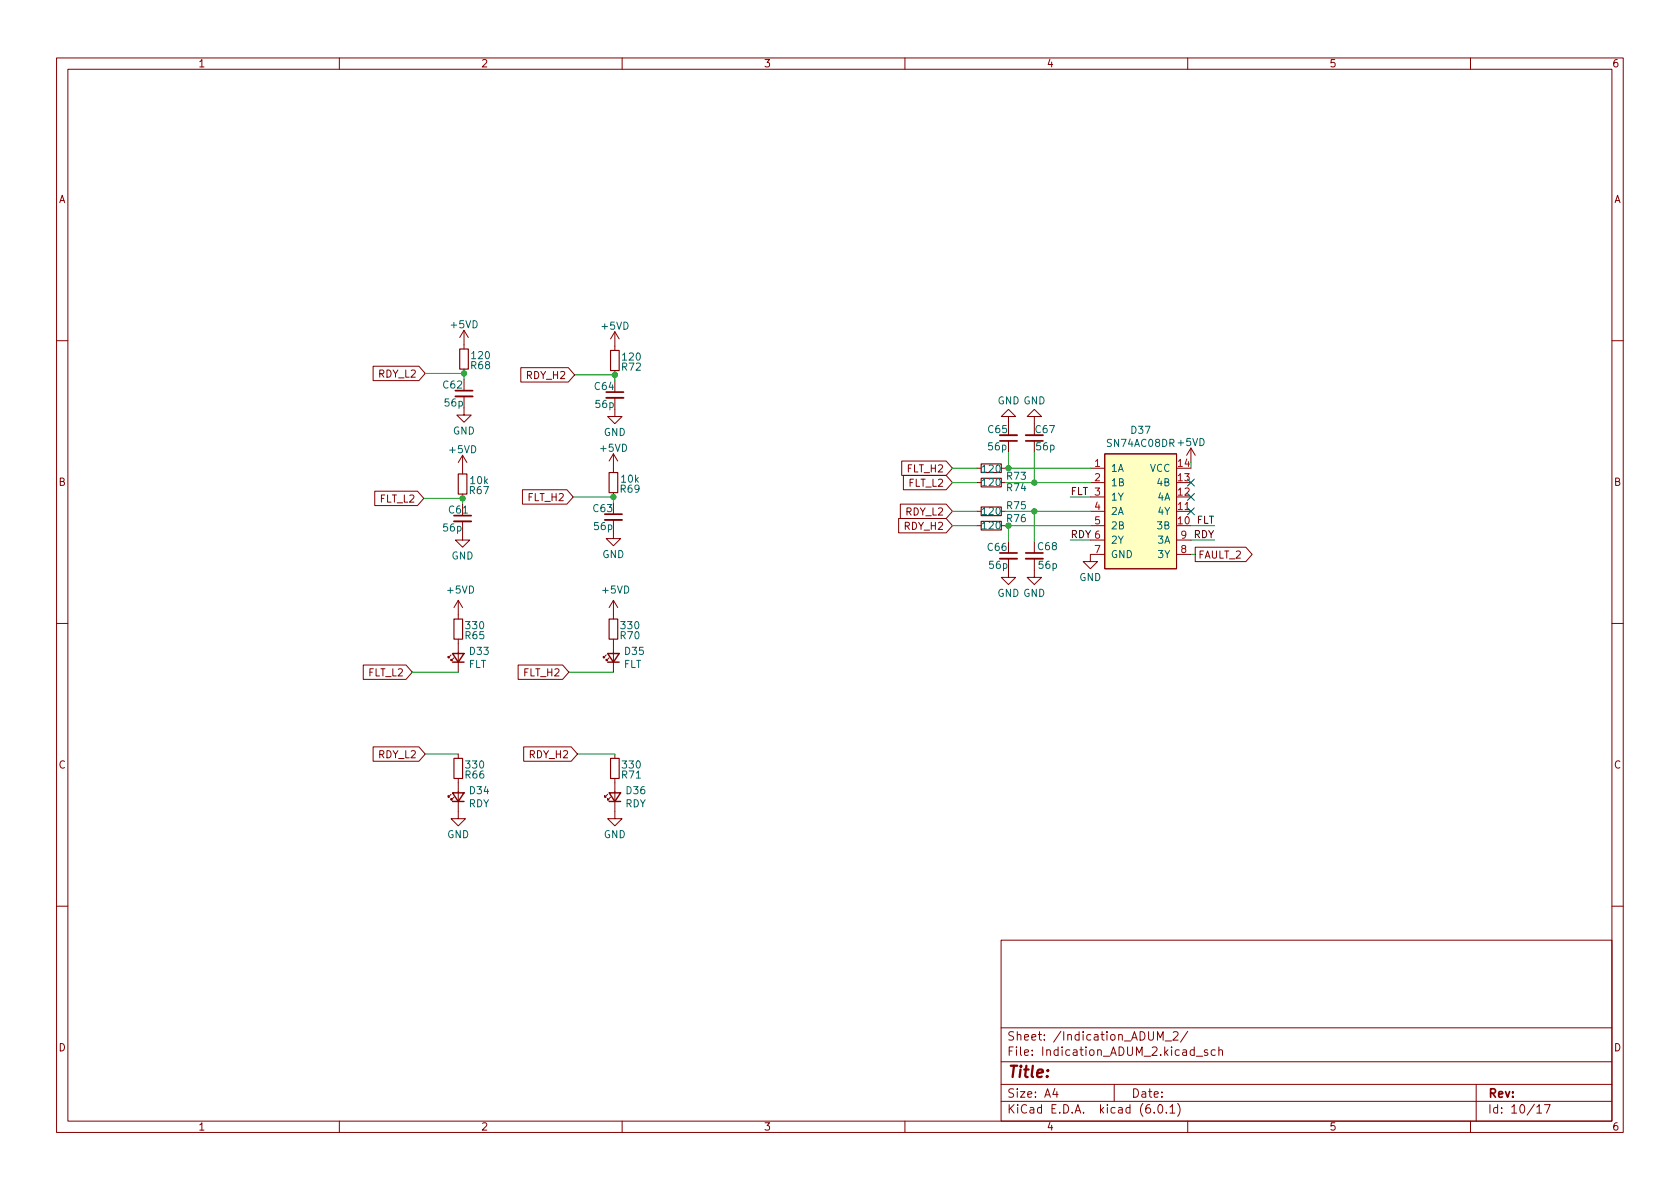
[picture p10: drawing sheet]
<svg xmlns="http://www.w3.org/2000/svg" width="297mm" height="210mm" viewBox="0 0 297 210" stroke-linecap="round" stroke-linejoin="round" font-family="sans-serif">
<g fill="none" stroke="#840000" stroke-width=".18">
<path d="M10 10.2h277v190.1h-277zM12 12.2h273v186.1h-273zM60 10.2v2M110 10.2v2M160 10.2v2M210 10.2v2M260 10.2v2M82 58.4v3.3M82 58.4l-.7 1.3M82 58.4l.8 1.3M108.7 58.7v3.3M108.7 58.7l-.8 1.2"/>
<path d="M108.7 58.7l.8 1.2M10 60.2h2M66 64.8h8.1l1.1 1.2-1.1 1.3h-8.1zM82 72.1v1.3h1.3l-1.3 1.3-1.2-1.3h1.2M82 65.3v.7M92.1 65h8.4l1.1 1.3-1.1 1.3h-8.4zM108.7 72.4v1.3h1.3l-1.3 1.2-1.3-1.2h1.3M108.7 65.5v.8M178.3 73.7h1.3l-1.3-1.3-1.3 1.3h1.3v1.2M178.3 78v2M182.9 73.7h1.2l-1.2-1.3-1.3 1.3h1.3v1.2M210.6 79.2l-.8 1.3"/>
<path d="M210.6 79.2v2.6M210.6 79.2l.7 1.3M285 60.2h2M66.3 86.9h7.5l1.1 1.2-1.1 1.3h-7.5zM81.8 94.2v1.3h1.3l-1.3 1.3-1.3-1.3h1.3M81.8 80.5v3.3M81.8 87.4v.7M81.8 80.5l-.8 1.3M81.8 80.5l.7 1.3M92.4 86.6h7.8l1.1 1.3-1.1 1.2h-7.8zM108.5 94v1.2h1.2l-1.2 1.3-1.3-1.3h1.3M108.5 80.3l-.8 1.2"/>
<path d="M108.5 80.3v3.3M108.5 87.1v.8M108.5 80.3l.7 1.2M158.9 91.7h8.4l1.1 1.3-1.1 1.2h-8.4zM159.2 89.1h8.1l1.1 1.3-1.1 1.3h-8.1zM159.4 81.5h7.9l1.1 1.3-1.1 1.3h-7.9zM159.7 84.1h7.6l1.1 1.2-1.1 1.3h-7.6zM172.7 82.8h.8M172.7 90.4h.8M172.7 85.3h.8M172.7 93h.8M177 82.8h.8"/>
<path d="M177 90.4h.8M177 85.3h.8M177 93h.8M182.9 98.8v3.3h1.2l-1.2 1.3-1.3-1.3h1.3M182.9 95.8v2M192.8 82.8h2.5M192.8 90.4h2.5M192.8 85.3h2.5M192.8 87.9h2.5M192.8 93h2.5M192.8 95.5h2.5M195.3 80.3h12.7v20.3h-12.7z"/>
<path d="M195.3 98h-2.5v1.3h1.3l-1.3 1.3-1.3-1.3h1.3M208 90.4h2.6M208 95.5h2.6M208 98h2.6M211.3 96.8h9l1.1 1.2-1.1 1.3h-9zM10 110.2h2M64.2 117.6h7.6l1.1 1.3-1.1 1.2h-7.6zM79.8 115.8l-.6 .5v-.2v.2h.3M80.3 116.3l-.5 .5v-.2v.2h.2M81 106.2v3.3M81 113v5.9M81 106.2l-.7 1.2"/>
<path d="M81 106.2l.8 1.2M91.6 117.6h7.9l1.1 1.3-1.1 1.2h-7.9zM107.2 115.8l-.5 .5v-.2v.2h.2M107.7 116.3l-.5 .5v-.2v.2h.2M108.5 106.2v3.3M108.5 113v5.9M108.5 106.2l-.8 1.2M108.5 106.2l.7 1.2M178.3 100.8v1.3h1.3l-1.3 1.3-1.3-1.3h1.3M285 110.2h2M66 132.1h8.1l1.1 1.2-1.1 1.3h-8.1zM81 137.7v7.1h1.3l-1.3 1.2-1.2-1.2h1.2"/>
<path d="M81 133.3v.8M92.6 132.1h8.4l1.1 1.2-1.1 1.3h-8.4zM108.7 137.7v7.1h1.3l-1.3 1.2-1.3-1.2h1.3M108.7 133.3v.8M79.8 140.5l-.6 .5v-.3v.3h.3M80.3 141l-.5 .5v-.3v.3h.2M107.4 140.5l-.5 .5v-.3v.3h.3M107.9 141l-.5 .5v-.3v.3h.3M10 160.2h2M177 166.3h108v32h-108zM285 160.2h2M60 198.3v2"/>
<path d="M110 198.3v2M160 198.3v2M177 194.8h108M177 191.8h108M177 187.8h108M177 181.8h108M186.5 192.5l-.4 1h1M186.9 193v1M197 191.8v3M204.1 196.7v.1M204.6 183.9v-1.5l.5 1.1 .5-1.1v1.5M204.9 195.4l.2-.1a.81 .81 0 0 1 .6 .7 .81 .81 0 0 1-.3 .8h-.2a.81 .81 0 0 1-.6-.6 .81 .81 0 0 1 .3-.8z"/>
<path d="M206 184.1h1.1M206.2 196.7v.1M206.9 195.8l.4-.5v1.5M206.9 196.8h.8M207.4 182.6l.6-.2 .2 .2 .1 .3-.9 1h.9M208.2 195.1a1.72 1.72 0 0 1 0 2.3M210 198.3v2M210 182.4l-1.3 1.9M211.5 186.8h1.1M213.5 185.7l-.4-.1-.2 .2 .1 .3 .5 .1v.4h-.6M214.9 185.7l-.5-.1-.3 .3v.4l.2 .3h.6M215.5 185.8l.2-.2 .4 .1v.9"/>
<path d="M215.5 185.1v1.5M260 198.3v2M261 191.8v6.5M271.7 195.8l.5-.5v1.5M271.7 196.8h.9M273.1 195.3h1l-.7 1.5"/>
</g>
<path d="M195.3 80.3h12.7v20.3h-12.7z" fill="#ffffc2" stroke="#ffffc2" stroke-width=".18"/>
<path d="M80 115.6h2l-1 1.5zM80 117.1h2M107.4 115.6h2.1l-1 1.5zM107.4 117.1h2.1M80 140.2h2l-1 1.5zM80 141.7h2M107.7 140.2h2l-1 1.5zM107.7 141.7h2" fill="none" stroke="#840000" stroke-width=".25"/>
<path d="M81.3 61.7h1.5v3.6h-1.5zM107.9 62h1.6v3.5h-1.6zM81 83.8h1.5v3.6h-1.5zM107.7 83.6h1.5v3.5h-1.5zM173.5 89.7h3.5v1.5h-3.5zM173.5 92.2h3.5v1.5h-3.5zM173.5 84.6h3.5v1.5h-3.5zM173.5 82h3.5v1.6h-3.5zM80.3 109.5h1.5v3.5h-1.5zM107.7 109.5h1.5v3.5h-1.5zM80.3 134.1h1.5v3.6h-1.5zM107.9 134.1h1.6v3.6h-1.6z" fill="none" stroke="#840000" stroke-width=".2"/>
<path d="M80.5 70.1h3.1M107.2 70.4h3M176.8 77h3M181.4 77h3M80.3 92.2h3M106.9 91.9h3.1M176.8 98.8h3M181.4 98.8h3" fill="none" stroke="#840000" stroke-width=".33"/>
<path d="M80.5 69.1h3.1M107.2 69.3h3M176.8 78h3M181.4 78h3M80.3 91.2h3M106.9 90.9h3.1M176.8 97.8h3M181.4 97.8h3" fill="none" stroke="#840000" stroke-width=".3"/>
<g fill="none" stroke="#009600" stroke-width=".18">
<path d="M75.2 66h6.8v1.1M101.6 66.3h7.1v1M74.9 88.1h6.9v1M101.3 87.9h7.2v1M168.4 85.3h4.3M168.4 93h4.3M168.4 90.4h4.3M168.4 82.8h4.3M177.8 85.3h15M177.8 90.4h15M177.8 82.8h15M178.3 80v2.8"/>
<path d="M182.9 80v5.3M182.9 90.4v5.4M189.2 95.5h3.6M189.2 87.9h3.6M192.8 93h-14.5v2.8M210.6 93h4.2M210.6 95.5h4.2M210.6 98h.7M72.9 118.9h8.1M100.6 118.9h7.9M75.2 133.3h5.8M102.1 133.3h6.6"/>
</g>
<path d="M210 84.7l1.2 1.2M210 89.8l1.2 1.2M210 87.3l1.2 1.2M211.2 84.7l-1.2 1.2M211.2 89.8l-1.2 1.2M211.2 87.3l-1.2 1.2" fill="none" stroke="#000084" stroke-width=".18"/>
<g fill="#009600" stroke="#009600" stroke-width=".18">
<circle cx="178.3" cy="93" r=".46"/>
<circle cx="182.9" cy="85.3" r=".46"/>
<circle cx="182.9" cy="90.4" r=".46"/>
<circle cx="108.5" cy="87.9" r=".46"/>
<circle cx="108.7" cy="66.3" r=".46"/>
<circle cx="178.3" cy="82.8" r=".46"/>
<circle cx="81.8" cy="88.1" r=".46"/>
<circle cx="82" cy="66" r=".46"/>
</g>
<text font-size="2.8" fill="#840000" x="178" y="190.6">Title:</text>
<g font-size="2.1" fill="#840000">
<text x="178" y="184">Sheet: /Indication_ADUM_2/</text>
<text x="178" y="186.7">File: Indication_ADUM_2.kicad_sch</text>
<text x="178" y="196.9">KiCad E.D.A. kicad (6.0.1)</text>
<text x="178" y="194.1">Size: A4</text>
<text x="200" y="194.1">Date:</text>
<text x="263" y="194.1">Rev:</text>
<text x="263" y="196.9">Id: 10/17</text>
</g>
<g font-size="1.8" fill="#840000">
<text x="35" y="11.9">1</text>
<text x="85" y="11.9">2</text>
<text x="135" y="11.9">3</text>
<text x="185" y="11.9">4</text>
<text x="235" y="11.9">5</text>
<text x="285" y="11.9">6</text>
<text x="10.3" y="35.9">A</text>
<text x="285.3" y="35.9">A</text>
<text x="67" y="66.8">RDY_L2</text>
<text x="93.2" y="67">RDY_H2</text>
<text x="160.5" y="83.5">FLT_H2</text>
<text x="10.3" y="85.9">B</text>
<text x="67.2" y="88.9">FLT_L2</text>
<text x="93.4" y="88.6">FLT_H2</text>
<text x="160.7" y="86.1">FLT_L2</text>
<text x="285.3" y="85.9">B</text>
<text x="160" y="93.7">RDY_H2</text>
<text x="160.2" y="91.1">RDY_L2</text>
<text x="211.8" y="98.8">FAULT_2</text>
<text x="65.2" y="119.6">FLT_L2</text>
<text x="92.7" y="119.6">FLT_H2</text>
<text x="10.3" y="135.9">C</text>
<text x="67" y="134.1">RDY_L2</text>
<text x="93.7" y="134.1">RDY_H2</text>
<text x="285.3" y="135.9">C</text>
<text x="10.3" y="185.9">D</text>
<text x="285.3" y="185.9">D</text>
<text x="35" y="199.9">1</text>
<text x="85" y="199.9">2</text>
<text x="135" y="199.9">3</text>
<text x="185" y="199.9">4</text>
<text x="235" y="199.9">5</text>
<text x="285" y="199.9">6</text>
</g>
<g font-size="1.8" fill="#006464">
<text x="79.8" y="58">+5VD</text>
<text x="106.5" y="58.3">+5VD</text>
<text x="83.3" y="65.3">R68</text>
<text x="83.5" y="63.5">120</text>
<text x="110" y="65.5">R72</text>
<text x="110.2" y="63.7">120</text>
<text x="78.4" y="68.7">C62</text>
<text x="78.7" y="71.9">56p</text>
<text x="105.2" y="69">C64</text>
<text x="176.4" y="71.5">GND GND</text>
<text x="80.1" y="76.8">GND</text>
<text x="105.4" y="72.1">56p</text>
<text x="106.7" y="77.1">GND</text>
<text x="174.8" y="76.6">C65</text>
<text x="183.1" y="76.6">C67</text>
<text x="200.1" y="76.7">D37</text>
<text x="79.6" y="80.1">+5VD</text>
<text x="106.2" y="79.9">+5VD</text>
<text x="173.8" y="83.6">120</text>
<text x="174.8" y="79.6">56p</text>
<text x="183.3" y="79.6">56p</text>
<text x="195.9" y="79">SN74AC08DR +5VD</text>
<text x="196.3" y="83.4">1A</text>
<text x="203.3" y="83.4">VCC</text>
<text x="83.1" y="87.4">R67</text>
<text x="83.2" y="85.6">10k</text>
<text x="109.8" y="87.1">R69</text>
<text x="109.9" y="85.3">10k</text>
<text x="173.8" y="86">120</text>
<text x="178.1" y="86.9">R74</text>
<text x="178.1" y="84.8">R73</text>
<text x="196.3" y="86">1B</text>
<text x="196.3" y="88.5">1Y</text>
<text x="204.7" y="88.5">4A</text>
<text x="204.7" y="86">4B</text>
<text x="78.4" y="94">56p</text>
<text x="79.4" y="90.8">C61</text>
<text x="105" y="90.5">C63</text>
<text x="105.1" y="93.7">56p</text>
<text x="173.8" y="91.1">120</text>
<text x="173.8" y="93.6">120</text>
<text x="178.1" y="90">R75</text>
<text x="196.3" y="91.1">2A</text>
<text x="196.3" y="93.6">2B</text>
<text x="204.7" y="93.6">3B</text>
<text x="204.8" y="91.1">4Y</text>
<text x="79.8" y="98.9">GND</text>
<text x="106.5" y="98.7">GND</text>
<text x="174.7" y="97.4">C66</text>
<text x="175" y="100.6">56p</text>
<text x="183.6" y="97.3">C68</text>
<text x="183.7" y="100.6">56p</text>
<text x="196.3" y="96.1">2Y</text>
<text x="196.3" y="98.7">GND</text>
<text x="204.7" y="96.1">3A</text>
<text x="204.8" y="98.7">3Y</text>
<text x="79.2" y="104.9">+5VD</text>
<text x="106.6" y="104.9">+5VD</text>
<text x="176.3" y="105.5">GND GND</text>
<text x="190.8" y="102.7">GND</text>
<text x="82.3" y="113">R65</text>
<text x="82.5" y="111.2">330</text>
<text x="109.8" y="113">R70</text>
<text x="109.9" y="111.2">330</text>
<text x="82.8" y="118.1">FLT</text>
<text x="83.1" y="115.8">D33</text>
<text x="110.2" y="118.1">FLT</text>
<text x="110.5" y="115.8">D35</text>
<text x="82.3" y="137.7">R66</text>
<text x="82.5" y="135.9">330</text>
<text x="110" y="137.7">R71</text>
<text x="110.2" y="135.9">330</text>
<text x="82.8" y="142.7">RDY</text>
<text x="83.1" y="140.4">D34</text>
<text x="110.5" y="142.7">RDY</text>
<text x="110.8" y="140.4">D36</text>
<text x="79" y="148.2">GND</text>
<text x="106.7" y="148.2">GND</text>
</g>
<g font-size="1.8" fill="#a90000">
<text x="193.6" y="82.5">1</text>
<text x="193.6" y="85.1">2</text>
<text x="208.3" y="87.6">12</text>
<text x="208.3" y="85.1">13</text>
<text x="193.6" y="90.2">4</text>
<text x="193.6" y="92.7">5</text>
<text x="208.3" y="90.2">11</text>
<text x="193.6" y="97.8">7</text>
<text x="208.8" y="97.8">8</text>
</g>
<g font-size="1.8" fill="#009600">
<text x="208.3" y="82.5">14</text>
<text x="178.1" y="92.3">R76</text>
</g>
<g font-size="1.8" fill="#0f0f0f">
<text x="189.2" y="87.5">FLT 3</text>
<text x="189.2" y="95.1">RDY 6</text>
<text x="208.3" y="92.7">10 FLT</text>
<text x="208.8" y="95.2">9 RDY</text>
</g>
</svg>
